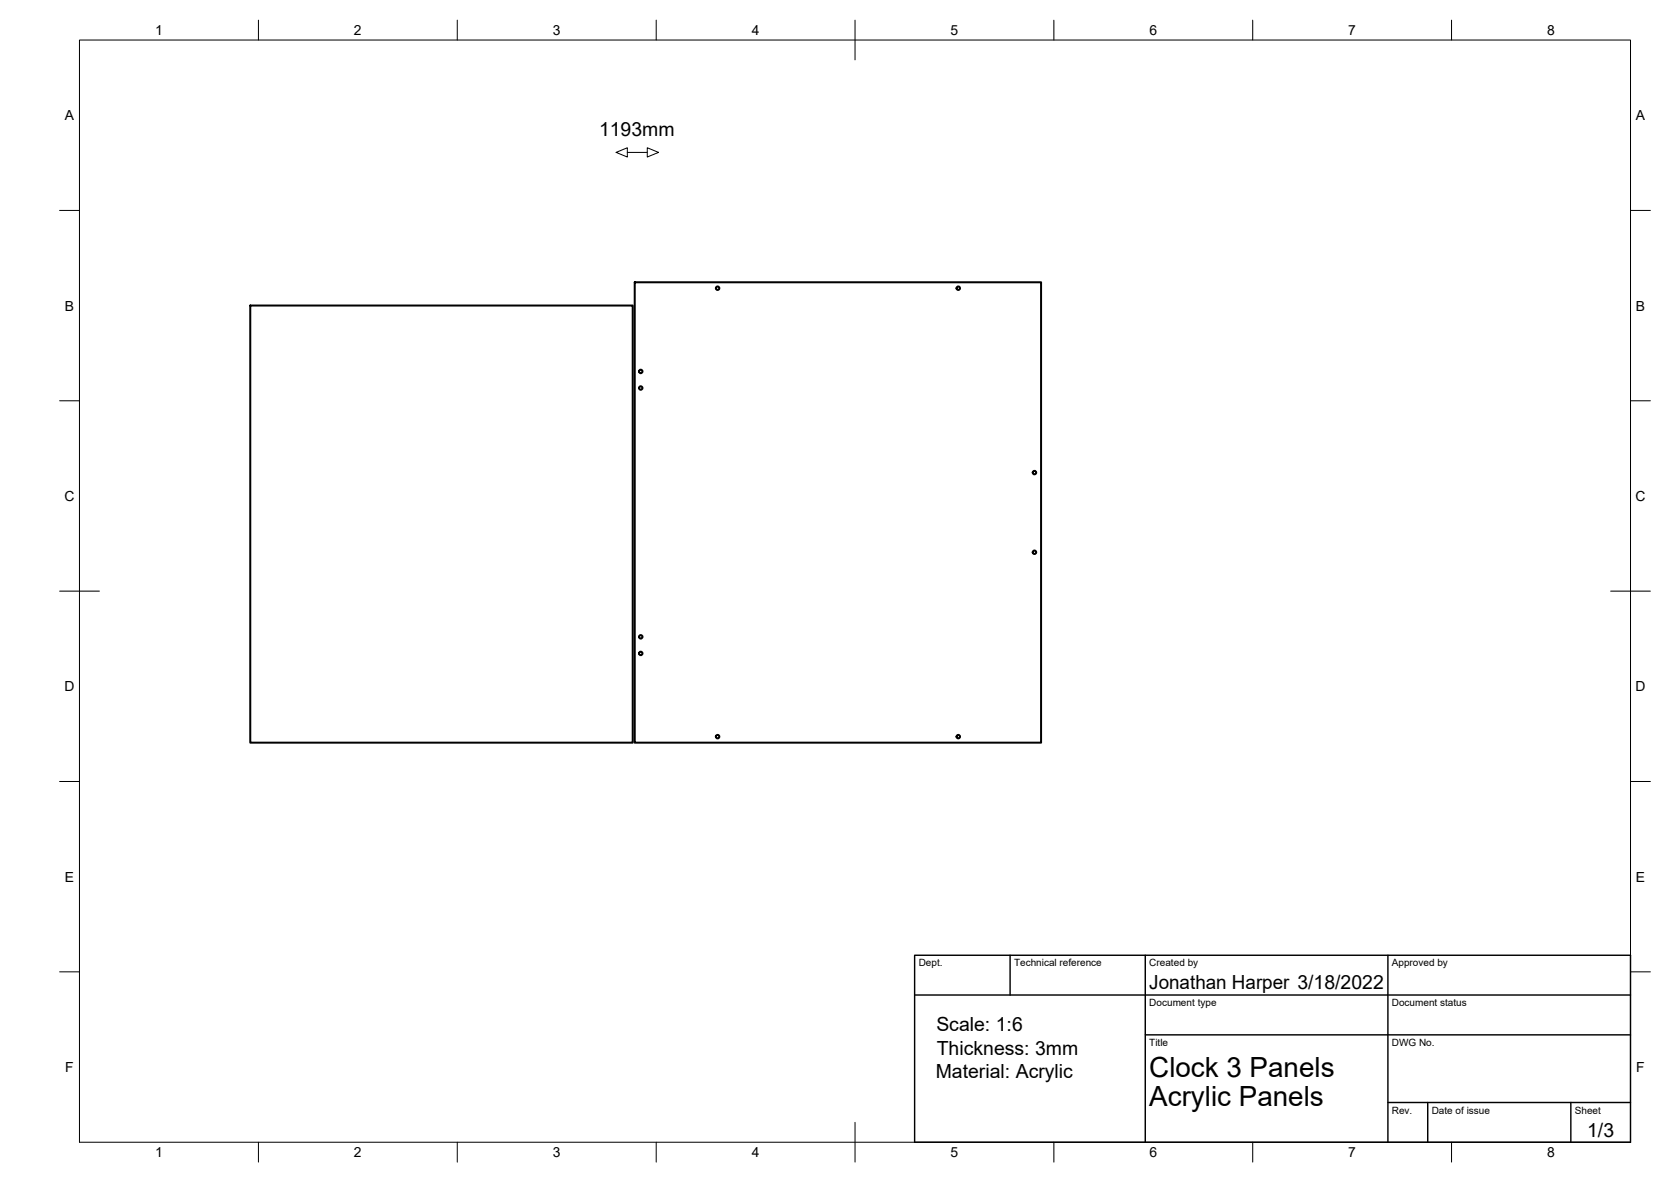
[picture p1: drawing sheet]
<svg xmlns="http://www.w3.org/2000/svg" width="420mm" height="297mm" viewBox="0 0 420 297" stroke-linecap="round" stroke-linejoin="round" font-family="sans-serif">
<!-- layer: Visible -->
<g fill="none" stroke="#000" stroke-width=".51">
<path d="M62.9 76.8h96.2v109.8h-96.2zM159.6 70.9h102.2v115.7h-102.2z"/>
<circle cx="180.4" cy="72.4" r=".43"/>
<circle cx="241" cy="72.4" r=".43"/>
<circle cx="161.1" cy="93.3" r=".43"/>
<circle cx="161.1" cy="97.5" r=".43"/>
<circle cx="260.1" cy="118.8" r=".43"/>
<circle cx="260.1" cy="138.8" r=".43"/>
<circle cx="161.1" cy="164.2" r=".43"/>
<circle cx="161.1" cy="160" r=".43"/>
<circle cx="180.4" cy="185.1" r=".43"/>
<circle cx="241" cy="185.1" r=".43"/>
</g>
<!-- layer: Border -->
<g fill="none" stroke="#000" stroke-width=".25">
<path d="M20 10.1h390v276.9h-390zM65 5.1v5M115 5.1v5M165 5.1v5M215 5.1v10M265 5.1v5M315 5.1v5M365 5.1v5M15 52.9h5M410 52.9h5M15 100.7h5M410 100.7h5"/>
<path d="M15 148.6h10M405 148.6h10M15 196.4h5M410 196.4h5M15 244.2h5M410 244.2h5M65 287v5M115 287v5M165 287v5M215 282.1v9.9M265 287v5M315 287v5"/>
<path d="M365 287v5"/>
</g>
<!-- layer: TitleBlock -->
<path d="M230 240.1h180v46.9h-180zM230 250h180M254 240.1v9.9M288 240.1v46.9M349 240.1v46.9M288 260.1h122M349 277.1h61M359 277.1v9.9M395 277.1v9.9" fill="none" stroke="#000" stroke-width=".36"/>
<!-- layer: Annotations -->
<path d="M154.9 38.3l2.8-1.2v2.4zM157.7 38.3h5.1M162.8 37.1l2.8 1.2-2.8 1.2z" fill="none" stroke="#000" stroke-width=".25"/>
<g font-size="7">
<text x="289" y="270.6">Clock 3 Panels</text>
<text x="289" y="278.1">Acrylic Panels</text>
</g>
<g font-size="4.9">
<text x="150.6" y="34.1">1193mm</text>
<text x="289" y="248.5">Jonathan Harper 3/18/2022</text>
<text x="235.4" y="259.2">Scale: 1:6</text>
<text x="235.5" y="265.1">Thickness: 3mm</text>
<text x="235.3" y="270.9">Material: Acrylic</text>
<text x="399.1" y="285.7">1/3</text>
</g>
<g font-size="3.5">
<text x="39" y="8.8">1</text>
<text x="89" y="8.8">2</text>
<text x="139" y="8.8">3</text>
<text x="189" y="8.8">4</text>
<text x="239" y="8.8">5</text>
<text x="289" y="8.8">6</text>
<text x="339" y="8.8">7</text>
<text x="389" y="8.8">8</text>
<text x="16.3" y="30.2">A</text>
<text x="411.3" y="30.2">A</text>
<text x="16.3" y="78">B</text>
<text x="411.3" y="78">B</text>
<text x="16.2" y="125.9">C</text>
<text x="411.2" y="125.9">C</text>
<text x="16.2" y="173.7">D</text>
<text x="411.2" y="173.7">D</text>
<text x="16.3" y="221.6">E</text>
<text x="411.3" y="221.6">E</text>
<text x="16.4" y="269.4">F</text>
<text x="411.4" y="269.4">F</text>
<text x="39" y="290.8">1</text>
<text x="89" y="290.8">2</text>
<text x="139" y="290.8">3</text>
<text x="189" y="290.8">4</text>
<text x="239" y="290.8">5</text>
<text x="289" y="290.8">6</text>
<text x="339" y="290.8">7</text>
<text x="389" y="290.8">8</text>
</g>
<g font-size="2.5">
<text x="231" y="242.9">Dept.</text>
<text x="255" y="242.9">Technical reference</text>
<text x="289" y="242.9">Created by</text>
<text x="350" y="242.9">Approved by</text>
<text x="289" y="252.8">Document type</text>
<text x="350" y="252.8">Document status</text>
<text x="289" y="262.9">Title</text>
<text x="350" y="262.9">DWG No.</text>
<text x="350" y="279.9">Rev.</text>
<text x="360" y="279.9">Date of issue</text>
<text x="396" y="279.9">Sheet</text>
</g>
</svg>
